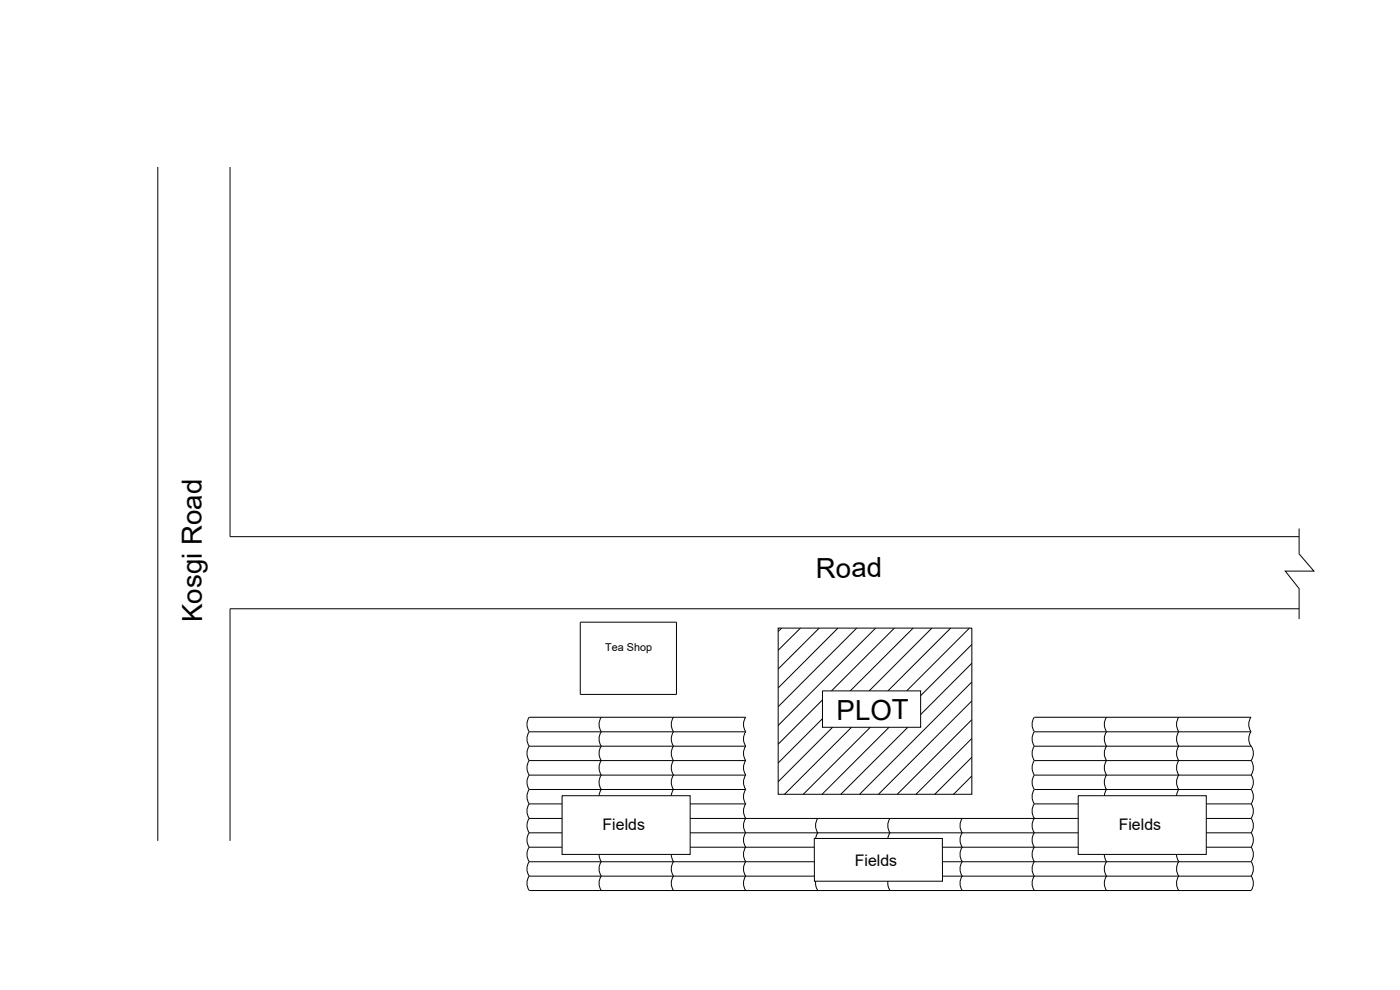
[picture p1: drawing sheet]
<svg xmlns="http://www.w3.org/2000/svg" width="420mm" height="297mm" viewBox="0 0 420 297" stroke-linecap="round" stroke-linejoin="round" font-family="sans-serif">
<!-- layer: 0 -->
<g fill="none" stroke="#000" stroke-width=".3">
<path d="M47.4 50.1v202.2M69 50.1v110.9h320.9M389.9 158.6v7.6l4.4 5.2h-8.6l4.2 5.2v9.1M174.1 186.7h28.9v21.7h-28.9zM233.5 188.5h58.2v49.8h-58.2zM234.6 188.5l-1.1 1M240.2 188.5l-6.7 6.6M245.9 188.5l-12.4 12.2M251.5 188.5l-18 17.9M257.1 188.5l-23.6 23.5M262.8 188.5l-29.3 29.2M268.4 188.5l-18.9 18.8"/>
<path d="M274.1 188.5l-18.9 18.8M279.7 188.5l-18.9 18.8M285.3 188.5l-18.8 18.8M290.9 188.5l-18.8 18.8M291.7 193.4l-15.4 15.3M291.7 199l-15.4 15.4M389.9 182.7h-320.9v69.6M158.8 219.6h65M158.8 219.5a3.8 3.8 0 0 0 0 4.4M158.8 219.5a3.8 3.8 0 0 1 0-4.3h65a3.7 3.7 0 0 0 0 4.3M180.5 215.2a3.8 3.8 0 0 0 0 4.3 3.7 3.7 0 0 0 0 4.3 3.8 3.8 0 0 0 0 4.4M202.1 215.2a3.8 3.8 0 0 0 0 4.3 3.7 3.7 0 0 0 0 4.3 3.8 3.8 0 0 0 0 4.4"/>
<path d="M223.8 219.5a3.8 3.8 0 0 0 0 4.4M246.8 207.3h29.5v10.9h-29.5zM246.8 210l-13.3 13.3M246.8 215.6l-13.3 13.3M249.9 218.2l-16.4 16.4M255.6 218.2l-20.2 20.1M261.2 218.2l-20.1 20.1M266.8 218.2l-20.1 20.1M272.4 218.2l-20.1 20.1M291.7 204.6l-33.7 33.7M291.7 210.3l-28.1 28M291.7 215.9l-22.4 22.4"/>
<path d="M310.4 215.2a3.8 3.8 0 0 0 0 4.3 3.7 3.7 0 0 0 0 4.3 3.8 3.8 0 0 0 0 4.4M310.5 215.2h65a3.8 3.8 0 0 0 0 4.3M310.5 219.6h64.9M332.1 215.2a3.8 3.8 0 0 0 0 4.3 3.7 3.7 0 0 0 0 4.3 3.8 3.8 0 0 0 0 4.4M353.8 215.2a3.8 3.8 0 0 0 0 4.3 3.7 3.7 0 0 0 0 4.3 3.8 3.8 0 0 0 0 4.4M375.5 219.5a3.8 3.8 0 0 0 0 4.4M158.8 223.9h65M158.8 232.6h65M158.8 236.9h65M158.8 236.8a3.8 3.8 0 0 0 0 4.4h9.9M158.8 228.2a3.8 3.8 0 0 0 0 4.3 3.8 3.8 0 0 0 0 4.4M158.8 223.8a3.8 3.8 0 0 0 0 4.4h65l-.3-.6a3.8 3.8 0 0 1 .3-3.8"/>
<path d="M168.7 238.7h38.4v17.7h-38.4zM180.5 228.2a3.8 3.8 0 0 0 0 4.3 3.7 3.7 0 0 0 0 4.3l-.7 1.9M202.1 228.2a3.8 3.8 0 0 0 0 4.3 3.7 3.7 0 0 0 0 4.3l-.6 1.9M223.8 236.8a3.8 3.8 0 0 0 0 4.4h-16.7M223.8 228.2a3.8 3.8 0 0 0 0 4.3 3.8 3.8 0 0 0 0 4.4M291.7 221.6l-16.8 16.7M291.7 227.2l-11.2 11.1M291.7 232.8l-5.5 5.5M310.4 228.2a3.8 3.8 0 0 0 0 4.3 3.7 3.7 0 0 0 0 4.3 3.8 3.8 0 0 0 0 4.4M310.5 223.9h64.9M310.5 232.6h64.9M310.5 236.9h64.9"/>
<path d="M323.6 238.7h38.4v17.7h-38.4zM332.1 228.2a3.8 3.8 0 0 0 0 4.3 3.7 3.7 0 0 0 0 4.3l-.7 1.9M353.8 228.2a3.8 3.8 0 0 0 0 4.3 3.7 3.7 0 0 0 0 4.3l-.7 1.9M375.5 223.8a3.8 3.8 0 0 1 0 4.4h-65M375.5 228.2a3.8 3.8 0 0 1 0 4.3 3.8 3.8 0 0 1 0 4.4M375.5 236.8a3.8 3.8 0 0 1 0 4.4h-13.5M158.8 245.6h9.9M158.8 249.9h9.9M158.8 258.6h85.6M158.8 258.5a3.8 3.8 0 0 0 0 4.4h85.6M158.8 254.2a3.8 3.8 0 0 0 0 4.3M158.8 249.8a3.8 3.8 0 0 0 0 4.4h9.9"/>
<path d="M158.8 241.2a3.8 3.8 0 0 0 0 4.3 3.8 3.8 0 0 0 0 4.4M179.8 256.3l.1 1 .6 1.2a3.8 3.8 0 0 0 0 4.4M201.5 256.3l.1 1 .5 1.2a3.8 3.8 0 0 0 0 4.4M207.1 245.6h116.5M207.1 249.9h116.5M207.1 254.2h37.3M223.8 254.2a3.8 3.8 0 0 0 0 4.3 3.8 3.8 0 0 0 0 4.4M223.8 241.2a3.8 3.8 0 0 0 0 4.3 3.7 3.7 0 0 0 0 4.3 3.8 3.8 0 0 0 0 4.4M244.4 251.6h38.4l.1 12.8h-38.5zM245.4 245.5a3.7 3.7 0 0 0 0 4.3l-.6 1.8M267.1 245.5a3.7 3.7 0 0 0 0 4.3l-.6 1.8M282.8 254.2h40.8"/>
<path d="M282.9 258.6h92.5M288.8 254.2a3.8 3.8 0 0 0 0 4.3 3.8 3.8 0 0 0 0 4.4M288.8 245.5a3.7 3.7 0 0 0 0 4.3 3.8 3.8 0 0 0 0 4.4M310.4 254.2a3.8 3.8 0 0 0 0 4.3 3.8 3.8 0 0 0 0 4.4M310.4 241.2a3.8 3.8 0 0 0 0 4.3 3.7 3.7 0 0 0 0 4.3 3.8 3.8 0 0 0 0 4.4M310.5 241.2h13.1M331.4 256.3l.1 1 .6 1.2a3.8 3.8 0 0 0 0 4.4M353.1 256.3l.1 1 .6 1.2a3.8 3.8 0 0 0 0 4.4M362 245.6h13.4M362 249.9h13.4M375.5 241.2a3.8 3.8 0 0 1 0 4.3 3.8 3.8 0 0 1 0 4.4M375.5 249.8a3.8 3.8 0 0 1 0 4.4h-13.5"/>
<path d="M375.5 254.2a3.8 3.8 0 0 1 0 4.3M375.5 258.5a3.8 3.8 0 0 1 0 4.4h-92.6M158.8 262.8a3.8 3.8 0 0 0 0 4.4h216.6a3.7 3.7 0 0 0 .1-4.4M180.5 262.8a3.8 3.8 0 0 0 0 4.4M202.1 262.8a3.8 3.8 0 0 0 0 4.4M223.8 262.8a3.8 3.8 0 0 0 0 4.4M244.8 264.4v1.4l.6 1.4M266.5 264.4v1.4l.6 1.4M288.8 262.8a3.8 3.8 0 0 0 0 4.4M310.4 262.8a3.8 3.8 0 0 0 0 4.4M332.1 262.8a3.8 3.8 0 0 0 0 4.4M353.8 262.8a3.8 3.8 0 0 0 0 4.4"/>
</g>
<g font-size="8.3">
<text x="244.9" y="173.3">Road</text>
<text x="60.6" y="186.6" transform="rotate(-90 60.6 186.6)">Kosgi Road</text>
<text x="251.1" y="215.9">PLOT</text>
</g>
<g font-size="4.8">
<text x="180.8" y="249">Fields</text>
<text x="335.7" y="249">Fields</text>
<text x="256.5" y="259.8">Fields</text>
</g>
<text font-size="3.2" x="181.6" y="195.3">Tea Shop</text>
</svg>
